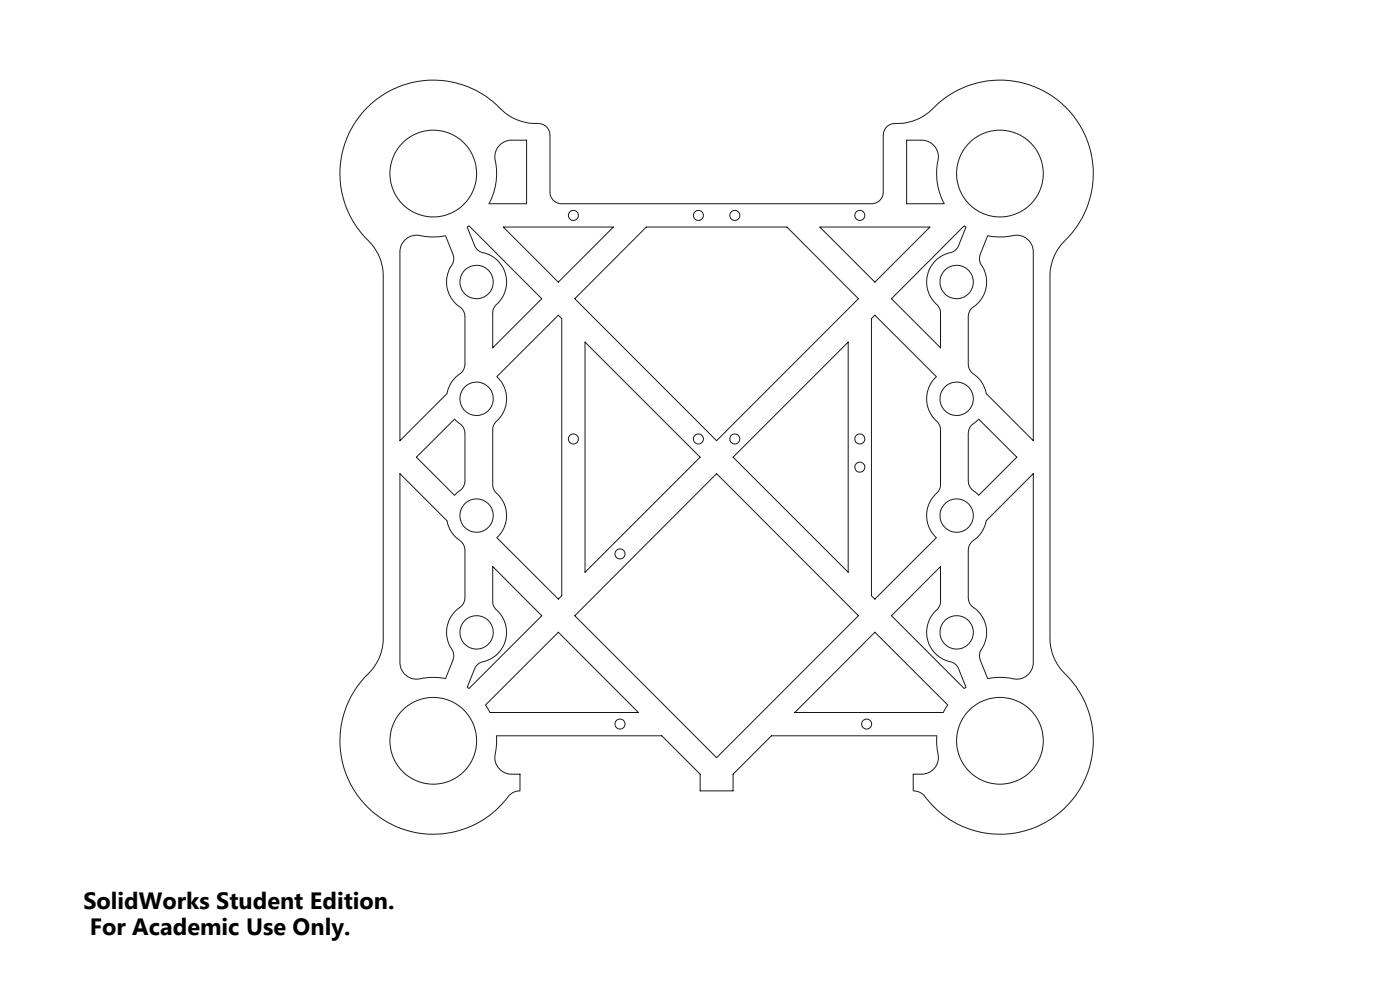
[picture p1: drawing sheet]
<svg xmlns="http://www.w3.org/2000/svg" width="420mm" height="297mm" viewBox="0 0 420 297" stroke-linecap="round" stroke-linejoin="round" font-family="sans-serif">
<g fill="none" stroke="#191924" stroke-width=".3">
<path d="M110.2 32.2a28.3 28.3 0 0 1 41.1 1.5 16.6 16.6 0 0 0 11 3.4 3.5 3.5 0 0 1 2.7 3.4v17.3a3.5 3.5 0 0 0 3.5 3.3h93.3a3.5 3.5 0 0 0 3.2-3.5v-17.4a3.7 3.7 0 0 1 4.7-3.2 15.4 15.4 0 0 0 11.3-5.6 28.1 28.1 0 0 1 39.9 2 28.1 28.1 0 0 1-2.6 39.9 14.8 14.8 0 0 0-3.3 9.5v109a15.4 15.4 0 0 0 5.6 11.2 28.1 28.1 0 0 1-3.1 40.9 28.1 28.1 0 0 1-40.6-5.8l-1.3-.8-1.6-.3v-5h2.5a5.1 5.1 0 0 0 4.8-6.7l-.3-2.7 .1-2.1h-49.7l-11.5 11.5v5h-9.9v-5l-11.5-11.5h-49.6l-.1 4.1a5.3 5.3 0 0 0 3.7 7.3l3.5 .1v5l-1.3 .2-1.4 .7a33.2 33.2 0 0 1-10.6 9.1 28.1 28.1 0 0 1-36-9.4 28.1 28.1 0 0 1 4.9-36.9 14.8 14.8 0 0 0 3.4-9.5v-108.9a15.4 15.4 0 0 0-5.6-11.3 28.1 28.1 0 0 1 .8-38.8zM150 43.4l1.6-1 1.2-.4h5.2v19.1h-11.3a19.7 19.7 0 0 0 1.7-14l.4-1.8zM272 42h4.5a5.2 5.2 0 0 1 4.7 7.3 19.3 19.3 0 0 0 2.1 11.8h-11.3zM121.4 72a5.5 5.5 0 0 1 5.9-1.2l3.2 .2 3.2-.3 2.2 5.5 .2 1.1-.2 1.4a9.4 9.4 0 0 0 2.7 13.8l.8 1.5 .1 .9v14.2l-.1 .9-.7 1.3a10.9 10.9 0 0 0-4.5 6.2l-.1 .4-14.1 14.2v-56.9l.3-1.6zM140.2 68l.5-.3 21.8 21.8-14.7 14.7v-10.6l.5-1.6a11.1 11.1 0 0 0 3.5-5.9 9.3 9.3 0 0 0-7.7-10.6l-.9-.7-.7-.9zM151 68h33l-16.5 16.6zM193.9 68h42.2l21.4 21.5-42.5 42.6-42.6-42.6zM246 68h33l-16.5 16.6zM289.2 67.7l.6 .3-2.3 5.9-.7 .9-.9 .7a9.2 9.2 0 0 0-7.6 6.7 9.2 9.2 0 0 0 3.2 9.6l.7 1.8v10.6l-14.8-14.7zM296.3 70.7a23.3 23.3 0 0 0 8.9-.2 5 5 0 0 1 4.8 5v56.6l-14.2-14.2a9.6 9.6 0 0 0-4.4-6.4l-.6-.9-.3-1.5v-14.2l.1-.9 .6-1.3a11.6 11.6 0 0 0 4.2-5 9.4 9.4 0 0 0-1.4-9l-.2-1.4 .3-1.1zM262.5 94.5l18.4 18.4a9.2 9.2 0 0 0 .6 13.9l.7 1.8v16.9l-.5 1.5a11.1 11.1 0 0 0-3.6 6 9 9 0 0 0 2.8 8.1l-18.4 18.5-1.1-1.1v-83zM149 112.9l18.5-18.4 1 1v83l-1 1.1-18.5-18.5a9.2 9.2 0 0 0-.6-13.9l-.4-.9-.2-1.1v-16.6l.6-1.8a9.2 9.2 0 0 0 .6-13.9z"/>
<path d="M175.5 102.5l34.5 34.5-34.5 34.5zM124.9 137l11.4-11.4a8.8 8.8 0 0 1 3.1 3.4l.1 15.2a4.2 4.2 0 0 1-2.4 3.5l-.8 .7zM219.9 137l34.6-34.5v69zM291.6 127.3l2-1.7 11.4 11.4-11.4 11.4a9.6 9.6 0 0 1-3-3.4l-.1-15.1 .3-1.4zM120 142l14.1 14.1a9.6 9.6 0 0 0 4.5 6.4l.6 1 .3 1.4v14.3l-.1 .8-.7 1.3a11.3 11.3 0 0 0-4.4 5.9 9.9 9.9 0 0 0 1.6 8.1l.2 1.4-.2 1.1-2.2 5.6a23.3 23.3 0 0 0-8.9 .1 5 5 0 0 1-4.8-5zM215 142l42.5 42.5-42.5 42.6-42.6-42.6zM310 142v56.5a5.2 5.2 0 0 1-7.3 4.7l-3.2-.2-3.2 .4-2.2-5.6-.3-1.1 .2-1.4a9.4 9.4 0 0 0-2.6-13.8l-.8-1.5-.1-.8v-14.3l.3-1.4 .6-1a9.8 9.8 0 0 0 4.4-6.4zM147.8 169.8l14.7 14.7-21.8 21.8-.5-.3 2.3-5.8 1.3-1.5a10 10 0 0 0 7.6-6.1 9.4 9.4 0 0 0-3-10.4l-.6-1.7zM282.2 169.8v10.7l-.5 1.5a11.6 11.6 0 0 0-3.5 5.6 9.3 9.3 0 0 0 7.7 11l.9 .6 .7 1 2.3 5.8-.6 .3-21.8-21.8zM262.5 189.5l21.8 21.8-1.3 2.2h-44.6zM145.7 211.3l21.8-21.8 24 24h-44.5z"/>
<circle cx="130" cy="52" r="13"/>
<circle cx="300" cy="52" r="13"/>
<circle cx="172" cy="64.6" r="1.51"/>
<circle cx="209.5" cy="64.6" r="1.51"/>
<circle cx="220.4" cy="64.6" r="1.49"/>
<circle cx="257.9" cy="64.6" r="1.51"/>
<circle cx="143" cy="84.5" r="5"/>
<circle cx="287" cy="84.5" r="5"/>
<circle cx="143" cy="119.5" r="5"/>
<circle cx="287" cy="119.5" r="5"/>
<circle cx="172" cy="131.5" r="1.51"/>
<circle cx="209.5" cy="131.5" r="1.51"/>
<circle cx="220.4" cy="131.5" r="1.49"/>
<circle cx="257.9" cy="131.5" r="1.51"/>
<circle cx="143" cy="154.5" r="5"/>
<circle cx="257.9" cy="140" r="1.51"/>
<circle cx="287" cy="154.5" r="5"/>
<circle cx="186" cy="166" r="1.51"/>
<circle cx="143" cy="189.5" r="5"/>
<circle cx="287" cy="189.5" r="5"/>
<circle cx="186" cy="217" r="1.5"/>
<circle cx="260" cy="217" r="1.48"/>
<circle cx="130" cy="222" r="13"/>
<circle cx="300" cy="222" r="13"/>
</g>
<g font-size="7.1">
<text x="25" y="272.4">SolidWorks Student Edition.</text>
<text x="26.9" y="280.1">For Academic Use Only.</text>
</g>
</svg>
